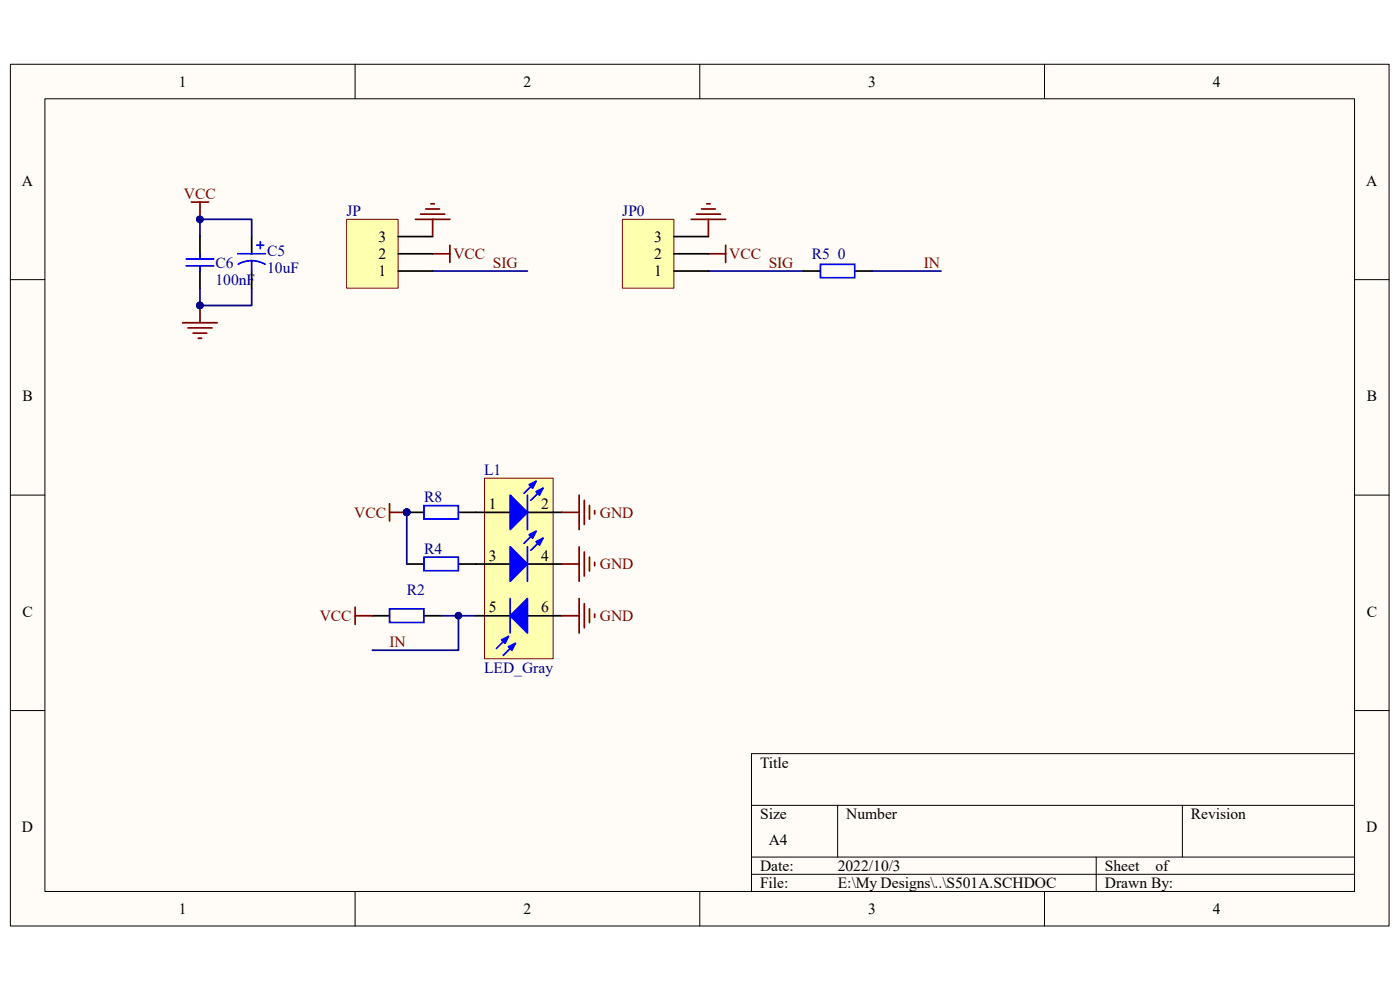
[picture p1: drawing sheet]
<svg xmlns="http://www.w3.org/2000/svg" width="297mm" height="210mm" viewBox="0 0 297 210" stroke-linecap="round" stroke-linejoin="round" font-family="sans-serif">
<path d="M2.2 13.6h292.5v182.8h-292.5z" fill-rule="evenodd" fill="#fffcf8"/>
<path d="M2.2 13.6h292.5v182.8h-292.5z" fill="none" stroke="#000" stroke-width=".21"/>
<path d="M9.5 21h277.9v168.1h-277.9z" fill-rule="evenodd" fill="#fffcf8"/>
<g fill="none" stroke="#000" stroke-width=".21">
<path d="M75.3 13.6v7.3M148.5 13.6v7.3M221.6 13.6v7.3M9.5 21h277.9v168.1h-277.9zM2.2 59.3h7.3M287.4 59.3h7.3M2.2 105h7.3M287.4 105h7.3M2.2 150.7h7.3M287.4 150.7h7.3M287.4 159.9h-128v29.2M159.4 170.8h128"/>
<path d="M177.7 170.8v11M250.8 170.8v11M75.3 189.1v7.3M148.5 189.1v7.3M159.4 181.8h128M159.4 185.5h128M221.6 189.1v7.3M232.6 181.8v7.3"/>
</g>
<path d="M40.6 42.9h3.6M42.4 42.9v3.6M88.1 46.5h7.3M89.2 45.4h5.1M90.3 44.3h2.9M91.4 43.2h.7M91.8 53.8h3.6M91.8 46.5v3.7M95.4 52v3.7" fill="none" stroke="#800000" stroke-width=".37"/>
<path d="M79 130.6h3.6M90 130.6h3.6" fill="none" stroke="#000" stroke-width=".37"/>
<path d="M82.6 129.2h7.3v2.8h-7.3z" fill="none" stroke="#00f" stroke-width=".37"/>
<path d="M91.8 57.5h20.1" fill="none" stroke="#000080" stroke-width=".37"/>
<circle cx="42.4" cy="46.5" r=".71" fill="#000080"/>
<circle cx="42.4" cy="46.5" r=".71" fill="none" stroke="#000080" stroke-width=".21"/>
<path d="M38.8 68.5h7.3M39.9 69.6h5.1M41 70.7h2.9M42.1 71.8h.7M42.4 64.8v3.7" fill="none" stroke="#800000" stroke-width=".37"/>
<circle cx="42.4" cy="64.8" r=".71" fill="#000080"/>
<circle cx="42.4" cy="64.8" r=".71" fill="none" stroke="#000080" stroke-width=".21"/>
<path d="M42.4 50.2v3.6M42.4 57.5v3.6M53.4 50.2v3.6M53.4 57.5v3.6" fill="none" stroke="#000" stroke-width=".37"/>
<path d="M39.5 56.4h5.8M39.5 54.9h5.8M42.4 53.8v1.1M42.4 56.4v1.1M50.5 53.8h5.8M53.4 55.3l1.5 .2 1.3 .5M53.4 55.3l-1.5 .2-1.4 .5M53.4 55.3v2.2M54.5 52h1.4M55.2 51.3v1.4" fill="none" stroke="#00f" stroke-width=".37"/>
<path d="M42.4 50.2v-3.7h11v3.7" fill="none" stroke="#000080" stroke-width=".37"/>
<circle cx="42.4" cy="46.5" r=".71" fill="#000080"/>
<circle cx="42.4" cy="46.5" r=".71" fill="none" stroke="#000080" stroke-width=".21"/>
<path d="M42.4 61.1v3.7h11v-3.7" fill="none" stroke="#000080" stroke-width=".37"/>
<circle cx="42.4" cy="64.8" r=".71" fill="#000080"/>
<circle cx="42.4" cy="64.8" r=".71" fill="none" stroke="#000080" stroke-width=".21"/>
<path d="M75.3 128.8v3.6M75.3 130.6h3.7" fill="none" stroke="#800000" stroke-width=".37"/>
<path d="M73.5 46.5h11v14.6h-11z" fill-rule="evenodd" fill="#ffffb0"/>
<path d="M73.5 46.5h11v14.6h-11z" fill="none" stroke="#800000" stroke-width=".21"/>
<path d="M84.5 57.5h7.3M84.5 53.8h7.3M84.5 50.2h7.3M86.3 108.7h3.7M97.3 108.7h3.6" fill="none" stroke="#000" stroke-width=".37"/>
<circle cx="86.3" cy="108.7" r=".71" fill="#000080"/>
<circle cx="86.3" cy="108.7" r=".71" fill="none" stroke="#000080" stroke-width=".21"/>
<path d="M90 107.3h7.2v2.8h-7.2z" fill="none" stroke="#00f" stroke-width=".37"/>
<circle cx="86.3" cy="108.7" r=".71" fill="#000080"/>
<circle cx="86.3" cy="108.7" r=".71" fill="none" stroke="#000080" stroke-width=".21"/>
<path d="M82.6 106.9v3.6M82.6 108.7h3.7" fill="none" stroke="#800000" stroke-width=".37"/>
<circle cx="86.3" cy="108.7" r=".71" fill="#000080"/>
<circle cx="86.3" cy="108.7" r=".71" fill="none" stroke="#000080" stroke-width=".21"/>
<path d="M86.3 119.6h3.7M97.3 119.6h3.6" fill="none" stroke="#000" stroke-width=".37"/>
<path d="M90 118.2h7.2v2.9h-7.2z" fill="none" stroke="#00f" stroke-width=".37"/>
<path d="M146.6 46.5h7.3M147.7 45.4h5.1M148.8 44.3h2.9M149.9 43.2h.7M150.3 53.8h3.6M150.3 46.5v3.7M153.9 52v3.7" fill="none" stroke="#800000" stroke-width=".37"/>
<path d="M150.3 57.5h20.1" fill="none" stroke="#000080" stroke-width=".37"/>
<path d="M132 46.5h11v14.6h-11z" fill-rule="evenodd" fill="#ffffb0"/>
<path d="M132 46.5h11v14.6h-11z" fill="none" stroke="#800000" stroke-width=".21"/>
<path d="M143 57.5h7.3M143 53.8h7.3M143 50.2h7.3M170.4 57.5h3.7M181.4 57.5h3.6" fill="none" stroke="#000" stroke-width=".37"/>
<path d="M174.1 56.1h7.2v2.8h-7.2z" fill="none" stroke="#00f" stroke-width=".37"/>
<path d="M185 57.5h14.6" fill="none" stroke="#000080" stroke-width=".37"/>
<path d="M102.8 101.4h14.5v38.3h-14.5z" fill-rule="evenodd" fill="#ffffb0"/>
<path d="M102.8 101.4h14.5v38.3h-14.5z" fill="none" stroke="#800000" stroke-width=".21"/>
<path d="M100.9 108.7h7.3M111.9 108.7h7.3" fill="none" stroke="#000" stroke-width=".37"/>
<path d="M108.2 105l3.7 3.7-3.7 3.6z" fill="#00f"/>
<path d="M108.2 105l3.7 3.7-3.7 3.6zM113.7 102.1l-2.5 2.6M115.2 103.6l-2.6 2.5" fill="none" stroke="#00f" stroke-width=".37"/>
<path d="M113.7 104.3l1.5-.7-.7 1.4z" fill="#00f"/>
<path d="M113.7 104.3l1.5-.7-.7 1.4z" fill="none" stroke="#00f" stroke-width=".37"/>
<path d="M112.3 102.8l1.4-.7-.7 1.5z" fill="#00f"/>
<path d="M111.9 105v7.3M112.3 102.8l1.4-.7-.7 1.5z" fill="none" stroke="#00f" stroke-width=".37"/>
<path d="M100.9 119.6h7.3M111.9 119.6h7.3" fill="none" stroke="#000" stroke-width=".37"/>
<path d="M108.2 116l3.7 3.6-3.7 3.7z" fill="#00f"/>
<path d="M108.2 116l3.7 3.6-3.7 3.7zM113.7 112.7l-2.5 2.6M115.2 114.2l-2.6 2.5" fill="none" stroke="#00f" stroke-width=".37"/>
<path d="M113.7 114.9l1.5-.7-.7 1.4z" fill="#00f"/>
<path d="M113.7 114.9l1.5-.7-.7 1.4z" fill="none" stroke="#00f" stroke-width=".37"/>
<path d="M112.3 113.4l1.4-.7-.7 1.5z" fill="#00f"/>
<path d="M111.9 116v7.3M112.3 113.4l1.4-.7-.7 1.5z" fill="none" stroke="#00f" stroke-width=".37"/>
<path d="M100.9 130.6h7.3M111.9 130.6h7.3" fill="none" stroke="#000" stroke-width=".37"/>
<path d="M111.9 127v7.3l-3.7-3.7z" fill="#00f"/>
<path d="M107.9 135l-2.6 2.6M109.3 136.5l-2.5 2.5M111.9 127v7.3l-3.7-3.7z" fill="none" stroke="#00f" stroke-width=".37"/>
<path d="M107.9 137.2l1.4-.7-.7 1.4z" fill="#00f"/>
<path d="M107.9 137.2l1.4-.7-.7 1.4z" fill="none" stroke="#00f" stroke-width=".37"/>
<path d="M106.4 135.7l1.5-.7-.8 1.5z" fill="#00f"/>
<path d="M106.4 135.7l1.5-.7-.8 1.5zM108.2 127v7.3" fill="none" stroke="#00f" stroke-width=".37"/>
<path d="M93.6 130.6h7.3M97.3 130.6v7.3h-18.3" fill="none" stroke="#000080" stroke-width=".37"/>
<circle cx="97.2" cy="130.6" r=".71" fill="#000080"/>
<circle cx="97.2" cy="130.6" r=".71" fill="none" stroke="#000080" stroke-width=".21"/>
<path d="M86.3 108.7v10.9" fill="none" stroke="#000080" stroke-width=".37"/>
<circle cx="86.3" cy="108.7" r=".71" fill="#000080"/>
<circle cx="86.3" cy="108.7" r=".71" fill="none" stroke="#000080" stroke-width=".21"/>
<g fill="none" stroke="#800000" stroke-width=".37">
<path d="M119.2 108.7h3.7M119.2 119.6h3.7M122.9 105v7.3M122.9 116v7.3M124 106.1v5.1M124 117.1v5.1M125.1 107.2v2.9M125.1 118.2v2.9M126.2 108.3v.7M126.2 119.3v.7M119.2 130.6h3.7M122.9 127v7.3"/>
<path d="M124 128.1v5.1M125.1 129.2v2.9M126.2 130.2v.8"/>
</g>
<g font-size="3.3">
<text x="37.9" y="18.4">1</text>
<text x="111.1" y="18.4">2</text>
<text x="184.2" y="18.4">3</text>
<text x="257.3" y="18.4">4</text>
<text x="4.7" y="39.4">A</text>
<text x="289.9" y="39.4">A</text>
<text x="80.3" y="51.3">3</text>
<text x="138.8" y="51.3">3</text>
<text x="80.3" y="58.6">1</text>
<text x="80.3" y="54.9">2</text>
<text x="138.8" y="58.6">1</text>
<text x="138.8" y="54.9">2</text>
<text x="4.7" y="85.1">B</text>
<text x="289.9" y="85.1">B</text>
<text x="103.7" y="107.9">1</text>
<text x="114.8" y="107.9">2</text>
<text x="103.7" y="118.9">3</text>
<text x="114.8" y="118.9">4</text>
<text x="4.7" y="130.8">C</text>
<text x="103.7" y="129.9">5</text>
<text x="114.8" y="129.9">6</text>
<text x="289.9" y="130.8">C</text>
<text x="161.2" y="162.8">Title</text>
<text x="161.2" y="173.8">Size</text>
<text x="179.5" y="173.8">Number</text>
<text x="252.6" y="173.8">Revision</text>
<text x="4.7" y="176.5">D</text>
<text x="163.1" y="179.2">A4</text>
<text x="289.9" y="176.5">D</text>
<text x="161.2" y="184.7">Date:</text>
<text x="177.7" y="184.7">2022/10/3</text>
<text x="234.4" y="184.7">Sheet</text>
<text x="245.2" y="184.7">of</text>
<text x="161.2" y="188.4">File:</text>
<text x="177.7" y="188.4">E:\My Designs\..\S501A.SCHDOC</text>
<text x="234.4" y="188.4">Drawn By:</text>
<text x="37.9" y="193.9">1</text>
<text x="111.1" y="193.9">2</text>
<text x="184.2" y="193.9">3</text>
<text x="257.3" y="193.9">4</text>
</g>
<g font-size="3.3" fill="#800000">
<text x="39" y="42.2">VCC</text>
<text x="96.2" y="54.9">VCC</text>
<text x="104.6" y="56.8">SIG</text>
<text x="154.7" y="54.9">VCC</text>
<text x="163.1" y="56.8">SIG</text>
<text x="196" y="56.8">IN</text>
<text x="75.1" y="109.8">VCC</text>
<text x="127.3" y="109.8">GND</text>
<text x="127.3" y="120.8">GND</text>
<text x="67.8" y="131.7">VCC</text>
<text x="127.3" y="131.7">GND</text>
<text x="82.6" y="137.2">IN</text>
</g>
<g font-size="3.3" fill="#000080">
<text x="73.5" y="45.8">JP</text>
<text x="132" y="45.8">JP0</text>
<text x="45.7" y="56.8">C6</text>
<text x="56.7" y="54.2">C5</text>
<text x="56.7" y="57.9">10uF</text>
<text x="172.2" y="54.9">R5</text>
<text x="177.7" y="54.9">0</text>
<text x="45.7" y="60.5">100nF</text>
<text x="102.7" y="100.7">L1</text>
<text x="90" y="106.5">R8</text>
<text x="90" y="117.5">R4</text>
<text x="86.3" y="126.2">R2</text>
<text x="102.7" y="142.7">LED_Gray</text>
</g>
</svg>
